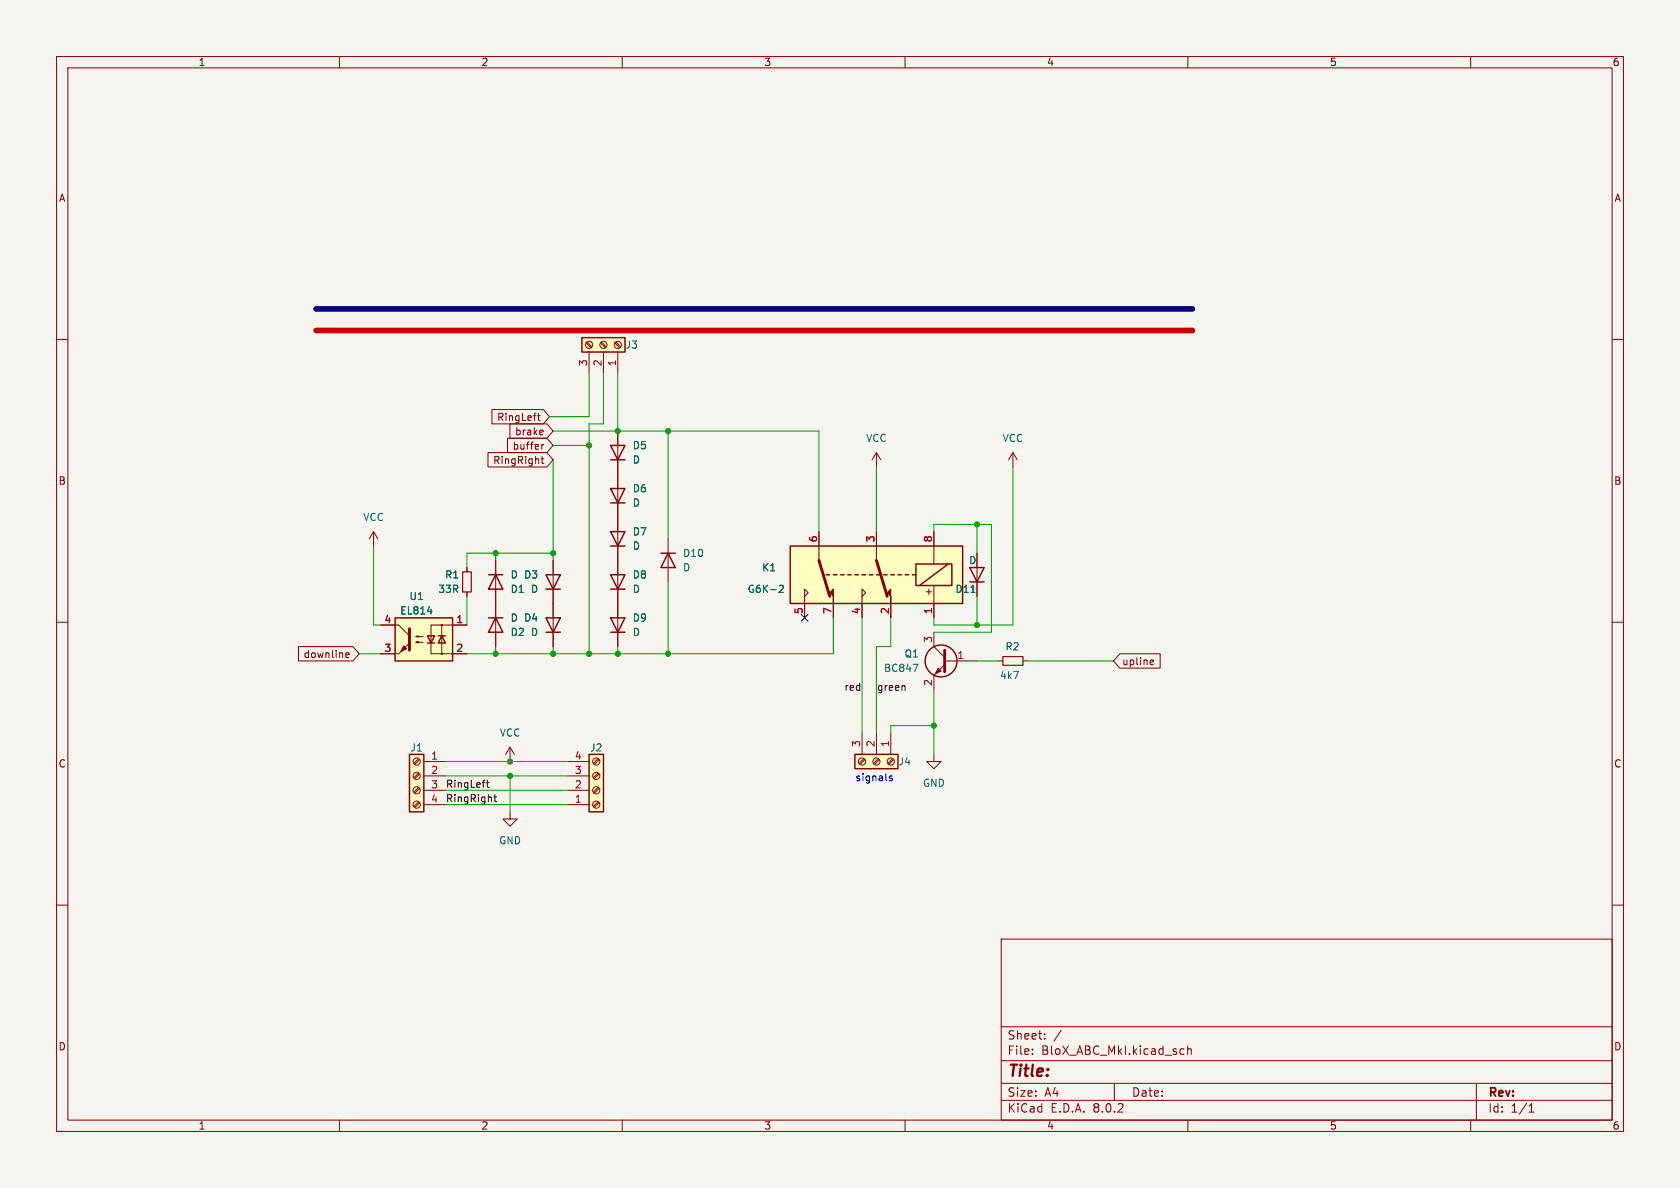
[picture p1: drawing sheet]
(kicad_sch (version 20230121) (generator eeschema)

 (paper "A4")

 (lib_symbols
  (symbol "Connector:Screw_Terminal_01x03" (pin_names (offset 1.016) hide) (in_bom yes) (on_board yes)
   (property "Reference" "J" (at 0 5.08 0) (effects (font (size 1.27 1.27))))
   (property "Value" "Screw_Terminal_01x03" (at 0 -5.08 0) (effects (font (size 1.27 1.27))))
   (property "Footprint" "" (at 0 0 0) (effects (font (size 1.27 1.27)) hide))
   (property "Datasheet" "~" (at 0 0 0) (effects (font (size 1.27 1.27)) hide))
   (symbol "Screw_Terminal_01x03_1_1"
    (rectangle (start -1.27 3.81) (end 1.27 -3.81) (stroke (width 0.254) (type default)) (fill (type background)))
    (circle (center 0 -2.54) (radius 0.635) (stroke (width 0.1524) (type default)) (fill (type none)))
    (polyline (pts (xy -0.5334 -2.2098) (xy 0.3302 -3.048)) (stroke (width 0.1524) (type default)) (fill (type none)))
    (polyline (pts (xy -0.5334 0.3302) (xy 0.3302 -0.508)) (stroke (width 0.1524) (type default)) (fill (type none)))
    (polyline (pts (xy -0.5334 2.8702) (xy 0.3302 2.032)) (stroke (width 0.1524) (type default)) (fill (type none)))
    (polyline (pts (xy -0.3556 -2.032) (xy 0.508 -2.8702)) (stroke (width 0.1524) (type default)) (fill (type none)))
    (polyline (pts (xy -0.3556 0.508) (xy 0.508 -0.3302)) (stroke (width 0.1524) (type default)) (fill (type none)))
    (polyline (pts (xy -0.3556 3.048) (xy 0.508 2.2098)) (stroke (width 0.1524) (type default)) (fill (type none)))
    (circle (center 0 0) (radius 0.635) (stroke (width 0.1524) (type default)) (fill (type none)))
    (circle (center 0 2.54) (radius 0.635) (stroke (width 0.1524) (type default)) (fill (type none)))
    (pin passive line (at -5.08 2.54 0) (length 3.81) (name "Pin_1" (effects (font (size 1.27 1.27)))) (number "1" (effects (font (size 1.27 1.27)))))
    (pin passive line (at -5.08 0 0) (length 3.81) (name "Pin_2" (effects (font (size 1.27 1.27)))) (number "2" (effects (font (size 1.27 1.27)))))
    (pin passive line (at -5.08 -2.54 0) (length 3.81) (name "Pin_3" (effects (font (size 1.27 1.27)))) (number "3" (effects (font (size 1.27 1.27)))))))
  (symbol "Connector:Screw_Terminal_01x04" (pin_names (offset 1.016) hide) (in_bom yes) (on_board yes)
   (property "Reference" "J" (at 0 5.08 0) (effects (font (size 1.27 1.27))))
   (property "Value" "Screw_Terminal_01x04" (at 0 -7.62 0) (effects (font (size 1.27 1.27))))
   (property "Footprint" "" (at 0 0 0) (effects (font (size 1.27 1.27)) hide))
   (property "Datasheet" "~" (at 0 0 0) (effects (font (size 1.27 1.27)) hide))
   (symbol "Screw_Terminal_01x04_1_1"
    (rectangle (start -1.27 3.81) (end 1.27 -6.35) (stroke (width 0.254) (type default)) (fill (type background)))
    (circle (center 0 -5.08) (radius 0.635) (stroke (width 0.1524) (type default)) (fill (type none)))
    (circle (center 0 -2.54) (radius 0.635) (stroke (width 0.1524) (type default)) (fill (type none)))
    (polyline (pts (xy -0.5334 -4.7498) (xy 0.3302 -5.588)) (stroke (width 0.1524) (type default)) (fill (type none)))
    (polyline (pts (xy -0.5334 -2.2098) (xy 0.3302 -3.048)) (stroke (width 0.1524) (type default)) (fill (type none)))
    (polyline (pts (xy -0.5334 0.3302) (xy 0.3302 -0.508)) (stroke (width 0.1524) (type default)) (fill (type none)))
    (polyline (pts (xy -0.5334 2.8702) (xy 0.3302 2.032)) (stroke (width 0.1524) (type default)) (fill (type none)))
    (polyline (pts (xy -0.3556 -4.572) (xy 0.508 -5.4102)) (stroke (width 0.1524) (type default)) (fill (type none)))
    (polyline (pts (xy -0.3556 -2.032) (xy 0.508 -2.8702)) (stroke (width 0.1524) (type default)) (fill (type none)))
    (polyline (pts (xy -0.3556 0.508) (xy 0.508 -0.3302)) (stroke (width 0.1524) (type default)) (fill (type none)))
    (polyline (pts (xy -0.3556 3.048) (xy 0.508 2.2098)) (stroke (width 0.1524) (type default)) (fill (type none)))
    (circle (center 0 0) (radius 0.635) (stroke (width 0.1524) (type default)) (fill (type none)))
    (circle (center 0 2.54) (radius 0.635) (stroke (width 0.1524) (type default)) (fill (type none)))
    (pin passive line (at -5.08 2.54 0) (length 3.81) (name "Pin_1" (effects (font (size 1.27 1.27)))) (number "1" (effects (font (size 1.27 1.27)))))
    (pin passive line (at -5.08 0 0) (length 3.81) (name "Pin_2" (effects (font (size 1.27 1.27)))) (number "2" (effects (font (size 1.27 1.27)))))
    (pin passive line (at -5.08 -2.54 0) (length 3.81) (name "Pin_3" (effects (font (size 1.27 1.27)))) (number "3" (effects (font (size 1.27 1.27)))))
    (pin passive line (at -5.08 -5.08 0) (length 3.81) (name "Pin_4" (effects (font (size 1.27 1.27)))) (number "4" (effects (font (size 1.27 1.27)))))))
  (symbol "Device:D" (pin_numbers hide) (pin_names (offset 1.016) hide) (in_bom yes) (on_board yes)
   (property "Reference" "D" (at 0 2.54 0) (effects (font (size 1.27 1.27))))
   (property "Value" "D" (at 0 -2.54 0) (effects (font (size 1.27 1.27))))
   (property "Footprint" "" (at 0 0 0) (effects (font (size 1.27 1.27)) hide))
   (property "Datasheet" "~" (at 0 0 0) (effects (font (size 1.27 1.27)) hide))
   (symbol "D_0_1"
    (polyline (pts (xy -1.27 1.27) (xy -1.27 -1.27)) (stroke (width 0.254) (type default)) (fill (type none)))
    (polyline (pts (xy 1.27 0) (xy -1.27 0)) (stroke (width 0) (type default)) (fill (type none)))
    (polyline (pts (xy 1.27 1.27) (xy 1.27 -1.27) (xy -1.27 0) (xy 1.27 1.27)) (stroke (width 0.254) (type default)) (fill (type none))))
   (symbol "D_1_1"
    (pin passive line (at -3.81 0 0) (length 2.54) (name "K" (effects (font (size 1.27 1.27)))) (number "1" (effects (font (size 1.27 1.27)))))
    (pin passive line (at 3.81 0 180) (length 2.54) (name "A" (effects (font (size 1.27 1.27)))) (number "2" (effects (font (size 1.27 1.27)))))))
  (symbol "Device:R_Small" (pin_numbers hide) (pin_names (offset 0.254) hide) (in_bom yes) (on_board yes)
   (property "Reference" "R" (at 0.762 0.508 0) (effects (font (size 1.27 1.27)) (justify left)))
   (property "Value" "R_Small" (at 0.762 -1.016 0) (effects (font (size 1.27 1.27)) (justify left)))
   (property "Footprint" "" (at 0 0 0) (effects (font (size 1.27 1.27)) hide))
   (property "Datasheet" "~" (at 0 0 0) (effects (font (size 1.27 1.27)) hide))
   (symbol "R_Small_0_1"
    (rectangle (start -0.762 1.778) (end 0.762 -1.778) (stroke (width 0.2032) (type default)) (fill (type none))))
   (symbol "R_Small_1_1"
    (pin passive line (at 0 2.54 270) (length 0.762) (name "~" (effects (font (size 1.27 1.27)))) (number "1" (effects (font (size 1.27 1.27)))))
    (pin passive line (at 0 -2.54 90) (length 0.762) (name "~" (effects (font (size 1.27 1.27)))) (number "2" (effects (font (size 1.27 1.27)))))))
  (symbol "Isolator:EL814" (pin_names (offset 1.016)) (in_bom yes) (on_board yes)
   (property "Reference" "U" (at -5.334 4.826 0) (effects (font (size 1.27 1.27)) (justify left)))
   (property "Value" "EL814" (at 0 5.08 0) (effects (font (size 1.27 1.27)) (justify left)))
   (property "Footprint" "" (at -5.08 -5.08 0) (effects (font (size 1.27 1.27) italic) (justify left) hide))
   (property "Datasheet" "http://www.everlight.com/file/ProductFile/EL814.pdf" (at 0.635 0 0) (effects (font (size 1.27 1.27)) (justify left) hide))
   (symbol "EL814_0_1"
    (rectangle (start -5.08 3.81) (end 5.08 -3.81) (stroke (width 0.254) (type default)) (fill (type background)))
    (circle (center -3.175 -2.54) (radius 0.127) (stroke (width 0) (type default)) (fill (type none)))
    (circle (center -3.175 2.54) (radius 0.127) (stroke (width 0) (type default)) (fill (type none)))
    (polyline (pts (xy -3.81 0.635) (xy -2.54 0.635)) (stroke (width 0.254) (type default)) (fill (type none)))
    (polyline (pts (xy -3.175 -0.635) (xy -3.175 -2.54)) (stroke (width 0) (type default)) (fill (type none)))
    (polyline (pts (xy -3.175 0.635) (xy -3.175 -0.635)) (stroke (width 0) (type default)) (fill (type none)))
    (polyline (pts (xy -3.175 0.635) (xy -3.175 2.54)) (stroke (width 0) (type default)) (fill (type none)))
    (polyline (pts (xy -1.905 -0.635) (xy -0.635 -0.635)) (stroke (width 0.254) (type default)) (fill (type none)))
    (polyline (pts (xy -1.27 0.635) (xy -1.27 -0.635)) (stroke (width 0) (type default)) (fill (type none)))
    (polyline (pts (xy 2.54 0.635) (xy 4.445 2.54)) (stroke (width 0) (type default)) (fill (type none)))
    (polyline (pts (xy 4.445 -2.54) (xy 2.54 -0.635)) (stroke (width 0) (type default)) (fill (type outline)))
    (polyline (pts (xy 4.445 -2.54) (xy 5.08 -2.54)) (stroke (width 0) (type default)) (fill (type none)))
    (polyline (pts (xy 4.445 2.54) (xy 5.08 2.54)) (stroke (width 0) (type default)) (fill (type none)))
    (polyline (pts (xy -5.08 2.54) (xy -1.27 2.54) (xy -1.27 0.635)) (stroke (width 0) (type default)) (fill (type none)))
    (polyline (pts (xy -1.27 -0.635) (xy -1.27 -2.54) (xy -5.08 -2.54)) (stroke (width 0) (type default)) (fill (type none)))
    (polyline (pts (xy 2.54 1.905) (xy 2.54 -1.905) (xy 2.54 -1.905)) (stroke (width 0.508) (type default)) (fill (type none)))
    (polyline (pts (xy -3.175 0.635) (xy -3.81 -0.635) (xy -2.54 -0.635) (xy -3.175 0.635)) (stroke (width 0.254) (type default)) (fill (type none)))
    (polyline (pts (xy -1.27 -0.635) (xy -1.905 0.635) (xy -0.635 0.635) (xy -1.27 -0.635)) (stroke (width 0.254) (type default)) (fill (type none)))
    (polyline (pts (xy 0.127 -0.508) (xy 1.397 -0.508) (xy 1.016 -0.635) (xy 1.016 -0.381) (xy 1.397 -0.508)) (stroke (width 0) (type default)) (fill (type none)))
    (polyline (pts (xy 0.127 0.508) (xy 1.397 0.508) (xy 1.016 0.381) (xy 1.016 0.635) (xy 1.397 0.508)) (stroke (width 0) (type default)) (fill (type none)))
    (polyline (pts (xy 3.048 -1.651) (xy 3.556 -1.143) (xy 4.064 -2.159) (xy 3.048 -1.651) (xy 3.048 -1.651)) (stroke (width 0) (type default)) (fill (type outline))))
   (symbol "EL814_1_1"
    (pin passive line (at -7.62 2.54 0) (length 2.54) (name "~" (effects (font (size 1.27 1.27)))) (number "1" (effects (font (size 1.27 1.27)))))
    (pin passive line (at -7.62 -2.54 0) (length 2.54) (name "~" (effects (font (size 1.27 1.27)))) (number "2" (effects (font (size 1.27 1.27)))))
    (pin passive line (at 7.62 -2.54 180) (length 2.54) (name "~" (effects (font (size 1.27 1.27)))) (number "3" (effects (font (size 1.27 1.27)))))
    (pin passive line (at 7.62 2.54 180) (length 2.54) (name "~" (effects (font (size 1.27 1.27)))) (number "4" (effects (font (size 1.27 1.27)))))))
  (symbol "Relay:G6K-2" (in_bom yes) (on_board yes)
   (property "Reference" "K" (at 16.51 3.81 0) (effects (font (size 1.27 1.27)) (justify left)))
   (property "Value" "G6K-2" (at 16.51 1.27 0) (effects (font (size 1.27 1.27)) (justify left)))
   (property "Footprint" "" (at 0 0 0) (effects (font (size 1.27 1.27)) (justify left) hide))
   (property "Datasheet" "http://omronfs.omron.com/en_US/ecb/products/pdf/en-g6k.pdf" (at 0 0 0) (effects (font (size 1.27 1.27)) hide))
   (symbol "G6K-2_0_0"
    (text "+" (at -9.271 2.921 0) (effects (font (size 1.27 1.27)))))
   (symbol "G6K-2_0_1"
    (rectangle (start -15.24 5.08) (end 15.24 -5.08) (stroke (width 0.254) (type default)) (fill (type background)))
    (rectangle (start -13.335 1.905) (end -6.985 -1.905) (stroke (width 0.254) (type default)) (fill (type none)))
    (polyline (pts (xy -12.7 -1.905) (xy -7.62 1.905)) (stroke (width 0.254) (type default)) (fill (type none)))
    (polyline (pts (xy -10.16 -5.08) (xy -10.16 -1.905)) (stroke (width 0) (type default)) (fill (type none)))
    (polyline (pts (xy -10.16 5.08) (xy -10.16 1.905)) (stroke (width 0) (type default)) (fill (type none)))
    (polyline (pts (xy -6.985 0) (xy -6.35 0)) (stroke (width 0.254) (type default)) (fill (type none)))
    (polyline (pts (xy -5.715 0) (xy -5.08 0)) (stroke (width 0.254) (type default)) (fill (type none)))
    (polyline (pts (xy -4.445 0) (xy -3.81 0)) (stroke (width 0.254) (type default)) (fill (type none)))
    (polyline (pts (xy -3.175 0) (xy -2.54 0)) (stroke (width 0.254) (type default)) (fill (type none)))
    (polyline (pts (xy -1.905 0) (xy -1.27 0)) (stroke (width 0.254) (type default)) (fill (type none)))
    (polyline (pts (xy -0.635 0) (xy 0 0)) (stroke (width 0.254) (type default)) (fill (type none)))
    (polyline (pts (xy 0 -2.54) (xy -1.905 3.81)) (stroke (width 0.508) (type default)) (fill (type none)))
    (polyline (pts (xy 0 -2.54) (xy 0 -5.08)) (stroke (width 0) (type default)) (fill (type none)))
    (polyline (pts (xy 0.635 0) (xy 1.27 0)) (stroke (width 0.254) (type default)) (fill (type none)))
    (polyline (pts (xy 1.905 0) (xy 2.54 0)) (stroke (width 0.254) (type default)) (fill (type none)))
    (polyline (pts (xy 3.175 0) (xy 3.81 0)) (stroke (width 0.254) (type default)) (fill (type none)))
    (polyline (pts (xy 4.445 0) (xy 5.08 0)) (stroke (width 0.254) (type default)) (fill (type none)))
    (polyline (pts (xy 5.715 0) (xy 6.35 0)) (stroke (width 0.254) (type default)) (fill (type none)))
    (polyline (pts (xy 6.985 0) (xy 7.62 0)) (stroke (width 0.254) (type default)) (fill (type none)))
    (polyline (pts (xy 8.255 0) (xy 8.89 0)) (stroke (width 0.254) (type default)) (fill (type none)))
    (polyline (pts (xy 10.16 -2.54) (xy 8.255 3.81)) (stroke (width 0.508) (type default)) (fill (type none)))
    (polyline (pts (xy 10.16 -2.54) (xy 10.16 -5.08)) (stroke (width 0) (type default)) (fill (type none)))
    (polyline (pts (xy -2.54 5.08) (xy -2.54 2.54) (xy -1.905 3.175) (xy -2.54 3.81)) (stroke (width 0) (type default)) (fill (type outline)))
    (polyline (pts (xy 2.54 5.08) (xy 2.54 2.54) (xy 1.905 3.175) (xy 2.54 3.81)) (stroke (width 0) (type default)) (fill (type none)))
    (polyline (pts (xy 7.62 5.08) (xy 7.62 2.54) (xy 8.255 3.175) (xy 7.62 3.81)) (stroke (width 0) (type default)) (fill (type outline)))
    (polyline (pts (xy 12.7 5.08) (xy 12.7 2.54) (xy 12.065 3.175) (xy 12.7 3.81)) (stroke (width 0) (type default)) (fill (type none))))
   (symbol "G6K-2_1_1"
    (pin passive line (at -10.16 7.62 270) (length 2.54) (name "~" (effects (font (size 1.27 1.27)))) (number "1" (effects (font (size 1.27 1.27)))))
    (pin passive line (at -2.54 7.62 270) (length 2.54) (name "~" (effects (font (size 1.27 1.27)))) (number "2" (effects (font (size 1.27 1.27)))))
    (pin passive line (at 0 -7.62 90) (length 2.54) (name "~" (effects (font (size 1.27 1.27)))) (number "3" (effects (font (size 1.27 1.27)))))
    (pin passive line (at 2.54 7.62 270) (length 2.54) (name "~" (effects (font (size 1.27 1.27)))) (number "4" (effects (font (size 1.27 1.27)))))
    (pin passive line (at 12.7 7.62 270) (length 2.54) (name "~" (effects (font (size 1.27 1.27)))) (number "5" (effects (font (size 1.27 1.27)))))
    (pin passive line (at 10.16 -7.62 90) (length 2.54) (name "~" (effects (font (size 1.27 1.27)))) (number "6" (effects (font (size 1.27 1.27)))))
    (pin passive line (at 7.62 7.62 270) (length 2.54) (name "~" (effects (font (size 1.27 1.27)))) (number "7" (effects (font (size 1.27 1.27)))))
    (pin passive line (at -10.16 -7.62 90) (length 2.54) (name "~" (effects (font (size 1.27 1.27)))) (number "8" (effects (font (size 1.27 1.27)))))))
  (symbol "Transistor_BJT:BC847" (pin_names (offset 0) hide) (in_bom yes) (on_board yes)
   (property "Reference" "Q" (at 5.08 1.905 0) (effects (font (size 1.27 1.27)) (justify left)))
   (property "Value" "BC847" (at 5.08 0 0) (effects (font (size 1.27 1.27)) (justify left)))
   (property "Footprint" "Package_TO_SOT_SMD:SOT-23" (at 5.08 -1.905 0) (effects (font (size 1.27 1.27) italic) (justify left) hide))
   (property "Datasheet" "http://www.infineon.com/dgdl/Infineon-BC847SERIES_BC848SERIES_BC849SERIES_BC850SERIES-DS-v01_01-en.pdf?fileId=db3a304314dca389011541d4630a1657" (at 0 0 0) (effects (font (size 1.27 1.27)) (justify left) hide))
   (symbol "BC847_0_1"
    (polyline (pts (xy 0.635 0.635) (xy 2.54 2.54)) (stroke (width 0) (type default)) (fill (type none)))
    (polyline (pts (xy 0.635 -0.635) (xy 2.54 -2.54) (xy 2.54 -2.54)) (stroke (width 0) (type default)) (fill (type none)))
    (polyline (pts (xy 0.635 1.905) (xy 0.635 -1.905) (xy 0.635 -1.905)) (stroke (width 0.508) (type default)) (fill (type none)))
    (polyline (pts (xy 1.27 -1.778) (xy 1.778 -1.27) (xy 2.286 -2.286) (xy 1.27 -1.778) (xy 1.27 -1.778)) (stroke (width 0) (type default)) (fill (type outline)))
    (circle (center 1.27 0) (radius 2.8194) (stroke (width 0.254) (type default)) (fill (type none))))
   (symbol "BC847_1_1"
    (pin input line (at -5.08 0 0) (length 5.715) (name "B" (effects (font (size 1.27 1.27)))) (number "1" (effects (font (size 1.27 1.27)))))
    (pin passive line (at 2.54 -5.08 90) (length 2.54) (name "E" (effects (font (size 1.27 1.27)))) (number "2" (effects (font (size 1.27 1.27)))))
    (pin passive line (at 2.54 5.08 270) (length 2.54) (name "C" (effects (font (size 1.27 1.27)))) (number "3" (effects (font (size 1.27 1.27)))))))
  (symbol "power:GND" (power) (pin_names (offset 0)) (in_bom yes) (on_board yes)
   (property "Reference" "#PWR" (at 0 -6.35 0) (effects (font (size 1.27 1.27)) hide))
   (property "Value" "GND" (at 0 -3.81 0) (effects (font (size 1.27 1.27))))
   (property "Footprint" "" (at 0 0 0) (effects (font (size 1.27 1.27)) hide))
   (property "Datasheet" "" (at 0 0 0) (effects (font (size 1.27 1.27)) hide))
   (symbol "GND_0_1"
    (polyline (pts (xy 0 0) (xy 0 -1.27) (xy 1.27 -1.27) (xy 0 -2.54) (xy -1.27 -1.27) (xy 0 -1.27)) (stroke (width 0) (type default)) (fill (type none))))
   (symbol "GND_1_1"
    (pin power_in line (at 0 0 270) (length 0) hide (name "GND" (effects (font (size 1.27 1.27)))) (number "1" (effects (font (size 1.27 1.27)))))))
  (symbol "power:VCC" (power) (pin_names (offset 0)) (in_bom yes) (on_board yes)
   (property "Reference" "#PWR" (at 0 -3.81 0) (effects (font (size 1.27 1.27)) hide))
   (property "Value" "VCC" (at 0 3.81 0) (effects (font (size 1.27 1.27))))
   (property "Footprint" "" (at 0 0 0) (effects (font (size 1.27 1.27)) hide))
   (property "Datasheet" "" (at 0 0 0) (effects (font (size 1.27 1.27)) hide))
   (symbol "VCC_0_1"
    (polyline (pts (xy -0.762 1.27) (xy 0 2.54)) (stroke (width 0) (type default)) (fill (type none)))
    (polyline (pts (xy 0 0) (xy 0 2.54)) (stroke (width 0) (type default)) (fill (type none)))
    (polyline (pts (xy 0 2.54) (xy 0.762 1.27)) (stroke (width 0) (type default)) (fill (type none))))
   (symbol "VCC_1_1"
    (pin power_in line (at 0 0 90) (length 0) hide (name "VCC" (effects (font (size 1.27 1.27)))) (number "1" (effects (font (size 1.27 1.27))))))))

 (junction (at 104.14 115.57) (diameter 0) (color 0 0 0 0))
 (junction (at 109.22 76.2) (diameter 0) (color 0 0 0 0))
 (junction (at 172.72 92.71) (diameter 0) (color 0 0 0 0))
 (junction (at 118.11 76.2) (diameter 0) (color 0 0 0 0))
 (junction (at 87.63 97.79) (diameter 0) (color 0 0 0 0))
 (junction (at 90.17 137.16) (diameter 0) (color 0 0 0 0))
 (junction (at 97.79 97.79) (diameter 0) (color 0 0 0 0))
 (junction (at 87.63 115.57) (diameter 0) (color 0 0 0 0))
 (junction (at 90.17 134.62) (diameter 0) (color 0 0 0 0))
 (junction (at 104.14 78.74) (diameter 0) (color 0 0 0 0))
 (junction (at 109.22 115.57) (diameter 0) (color 0 0 0 0))
 (junction (at 97.79 115.57) (diameter 0) (color 0 0 0 0))
 (junction (at 118.11 115.57) (diameter 0) (color 0 0 0 0))
 (junction (at 172.72 110.49) (diameter 0) (color 0 0 0 0))
 (junction (at 165.1 128.27) (diameter 0) (color 0 0 0 0))

 (no_connect (at 142.24 109.22))

 (wire (pts (xy 165.1 121.92) (xy 165.1 128.27)) (stroke (width 0) (type default)))
 (wire (pts (xy 87.63 97.79) (xy 97.79 97.79)) (stroke (width 0) (type default)))
 (wire (pts (xy 144.78 93.98) (xy 144.78 76.2)) (stroke (width 0) (type default)))
 (wire (pts (xy 97.79 76.2) (xy 109.22 76.2)) (stroke (width 0) (type default)))
 (wire (pts (xy 87.63 97.79) (xy 87.63 99.06)) (stroke (width 0) (type default)))
 (wire (pts (xy 154.94 114.3) (xy 154.94 129.54)) (stroke (width 0) (type default)))
 (wire (pts (xy 109.22 66.04) (xy 109.22 76.2)) (stroke (width 0) (type default)))
 (wire (pts (xy 82.55 115.57) (xy 87.63 115.57)) (stroke (width 0) (type default)))
 (wire (pts (xy 165.1 92.71) (xy 165.1 93.98)) (stroke (width 0) (type default)))
 (wire (pts (xy 157.48 109.22) (xy 157.48 114.3)) (stroke (width 0) (type default)))
 (wire (pts (xy 82.55 105.41) (xy 82.55 110.49)) (stroke (width 0) (type default)))
 (wire (pts (xy 104.14 73.66) (xy 104.14 66.04)) (stroke (width 0) (type default)))
 (wire (pts (xy 181.61 116.84) (xy 196.85 116.84)) (stroke (width 0) (type default)))
 (wire (pts (xy 152.4 109.22) (xy 152.4 129.54)) (stroke (width 0) (type default)))
 (wire (pts (xy 97.155 73.66) (xy 104.14 73.66)) (stroke (width 0) (type default)))
 (wire (pts (xy 175.26 111.76) (xy 175.26 92.71)) (stroke (width 0) (type default)))
 (wire (pts (xy 66.04 96.52) (xy 66.04 110.49)) (stroke (width 0) (type default)))
 (wire (pts (xy 104.14 78.74) (xy 104.14 115.57)) (stroke (width 0) (type default)))
 (wire (pts (xy 172.72 105.41) (xy 172.72 110.49)) (stroke (width 0) (type default)))
 (wire (pts (xy 147.32 115.57) (xy 118.11 115.57)) (stroke (width 0) (type default)))
 (wire (pts (xy 172.72 110.49) (xy 165.1 110.49)) (stroke (width 0) (type default)))
 (wire (pts (xy 165.1 110.49) (xy 165.1 109.22)) (stroke (width 0) (type default)))
 (wire (pts (xy 109.22 115.57) (xy 118.11 115.57)) (stroke (width 0) (type default)))
 (wire (pts (xy 97.79 115.57) (xy 104.14 115.57)) (stroke (width 0) (type default)))
 (wire (pts (xy 82.55 97.79) (xy 82.55 100.33)) (stroke (width 0) (type default)))
 (wire (pts (xy 87.63 97.79) (xy 82.55 97.79)) (stroke (width 0) (type default)))
 (wire (pts (xy 165.1 92.71) (xy 172.72 92.71)) (stroke (width 0) (type default)))
 (wire (pts (xy 90.17 137.16) (xy 90.17 143.51)) (stroke (width 0) (type default)))
 (wire (pts (xy 109.22 115.57) (xy 109.22 114.3)) (stroke (width 0) (type default)))
 (polyline (pts (xy 55.88 58.42) (xy 210.82 58.42)) (stroke (width 1) (type solid) (color 194 0 0 1)))

 (wire (pts (xy 109.22 76.2) (xy 118.11 76.2)) (stroke (width 0) (type default)))
 (wire (pts (xy 165.1 133.35) (xy 165.1 128.27)) (stroke (width 0) (type default)))
 (wire (pts (xy 172.72 92.71) (xy 172.72 97.79)) (stroke (width 0) (type default)))
 (wire (pts (xy 118.11 76.2) (xy 118.11 95.25)) (stroke (width 0) (type default)))
 (wire (pts (xy 147.32 109.22) (xy 147.32 115.57)) (stroke (width 0) (type default)))
 (wire (pts (xy 78.74 142.24) (xy 100.33 142.24)) (stroke (width 0) (type default)))
 (wire (pts (xy 106.68 66.04) (xy 106.68 74.93)) (stroke (width 0) (type default)))
 (wire (pts (xy 144.78 76.2) (xy 118.11 76.2)) (stroke (width 0) (type default)))
 (wire (pts (xy 78.74 139.7) (xy 100.33 139.7)) (stroke (width 0) (type default)))
 (wire (pts (xy 66.04 110.49) (xy 67.31 110.49)) (stroke (width 0) (type default)))
 (wire (pts (xy 175.26 92.71) (xy 172.72 92.71)) (stroke (width 0) (type default)))
 (wire (pts (xy 157.48 114.3) (xy 154.94 114.3)) (stroke (width 0) (type default)))
 (wire (pts (xy 172.72 116.84) (xy 176.53 116.84)) (stroke (width 0) (type default)))
 (wire (pts (xy 97.79 97.79) (xy 97.79 99.06)) (stroke (width 0) (type default)))
 (wire (pts (xy 157.48 129.54) (xy 157.48 128.27)) (stroke (width 0) (type default)))
 (wire (pts (xy 179.07 110.49) (xy 172.72 110.49)) (stroke (width 0) (type default)))
 (wire (pts (xy 106.68 74.93) (xy 104.14 74.93)) (stroke (width 0) (type default)))
 (wire (pts (xy 87.63 115.57) (xy 87.63 114.3)) (stroke (width 0) (type default)))
 (wire (pts (xy 63.5 115.57) (xy 67.31 115.57)) (stroke (width 0) (type default)))
 (wire (pts (xy 90.17 137.16) (xy 100.33 137.16)) (stroke (width 0) (type default)))
 (wire (pts (xy 90.17 134.62) (xy 100.33 134.62)) (stroke (width 0) (type default)))
 (wire (pts (xy 97.79 81.28) (xy 97.79 97.79)) (stroke (width 0) (type default)))
 (wire (pts (xy 165.1 111.76) (xy 175.26 111.76)) (stroke (width 0) (type default)))
 (wire (pts (xy 154.94 82.55) (xy 154.94 93.98)) (stroke (width 0) (type default)))
 (wire (pts (xy 157.48 128.27) (xy 165.1 128.27)) (stroke (width 0) (type default)))
 (wire (pts (xy 97.79 114.3) (xy 97.79 115.57)) (stroke (width 0) (type default)))
 (wire (pts (xy 104.14 74.93) (xy 104.14 78.74)) (stroke (width 0) (type default)))
 (wire (pts (xy 78.74 137.16) (xy 90.17 137.16)) (stroke (width 0) (type default)))
 (wire (pts (xy 97.79 78.74) (xy 104.14 78.74)) (stroke (width 0) (type default)))
 (polyline (pts (xy 55.88 54.61) (xy 210.82 54.61)) (stroke (width 1) (type solid) (color 0 0 132 1)))

 (wire (pts (xy 179.07 82.55) (xy 179.07 110.49)) (stroke (width 0) (type default)))
 (wire (pts (xy 104.14 115.57) (xy 109.22 115.57)) (stroke (width 0) (type default)))
 (wire (pts (xy 97.79 115.57) (xy 87.63 115.57)) (stroke (width 0) (type default)))
 (wire (pts (xy 78.74 134.62) (xy 90.17 134.62)) (stroke (width 0) (type default)))
 (wire (pts (xy 118.11 102.87) (xy 118.11 115.57)) (stroke (width 0) (type default)))

 (text "signals" (at 151.13 138.43 0) (effects (font (size 1.27 1.27)) (justify left bottom)))

 (label "red" (at 152.4 122.555 180) (fields_autoplaced) (effects (font (size 1.27 1.27)) (justify right bottom)))
 (label "green" (at 154.94 122.555 0) (fields_autoplaced) (effects (font (size 1.27 1.27)) (justify left bottom)))
 (label "RingRight" (at 78.74 142.24 0) (fields_autoplaced) (effects (font (size 1.27 1.27)) (justify left bottom)))
 (label "RingLeft" (at 78.74 139.7 0) (fields_autoplaced) (effects (font (size 1.27 1.27)) (justify left bottom)))

 (global_label "downline" (shape input) (at 63.5 115.57 180) (fields_autoplaced) (effects (font (size 1.27 1.27)) (justify right))
  (property "Intersheetrefs" "${INTERSHEET_REFS}" (at 52.8017 115.4906 0) (effects (font (size 1.27 1.27)) (justify right) hide)))
 (global_label "buffer" (shape input) (at 97.79 78.74 180) (fields_autoplaced) (effects (font (size 1.27 1.27)) (justify right))
  (property "Intersheetrefs" "${INTERSHEET_REFS}" (at 89.7526 78.6606 0) (effects (font (size 1.27 1.27)) (justify right) hide)))
 (global_label "RingRight" (shape input) (at 97.79 81.28 180) (fields_autoplaced) (effects (font (size 1.27 1.27)) (justify right))
  (property "Intersheetrefs" "${INTERSHEET_REFS}" (at 86.3055 81.3594 0) (effects (font (size 1.27 1.27)) (justify right) hide)))
 (global_label "RingLeft" (shape input) (at 97.155 73.66 180) (fields_autoplaced) (effects (font (size 1.27 1.27)) (justify right))
  (property "Intersheetrefs" "${INTERSHEET_REFS}" (at 87.0009 73.5806 0) (effects (font (size 1.27 1.27)) (justify right) hide)))
 (global_label "upline" (shape input) (at 196.85 116.84 0) (fields_autoplaced) (effects (font (size 1.27 1.27)) (justify left))
  (property "Intersheetrefs" "${INTERSHEET_REFS}" (at 205.0688 116.7606 0) (effects (font (size 1.27 1.27)) (justify left) hide)))
 (global_label "brake" (shape input) (at 97.79 76.2 180) (fields_autoplaced) (effects (font (size 1.27 1.27)) (justify right))
  (property "Intersheetrefs" "${INTERSHEET_REFS}" (at 90.1759 76.1206 0) (effects (font (size 1.27 1.27)) (justify right) hide)))

 (symbol (lib_id "Connector:Screw_Terminal_01x03") (at 106.68 60.96 270) (mirror x) (unit 1) (in_bom yes) (on_board yes) (dnp no)
  (property "Reference" "J3" (at 110.49 60.96 90) (effects (font (size 1.27 1.27)) (justify left)))
  (property "Value" "Screw_Terminal_01x03" (at 100.33 60.96 0) (effects (font (size 1.27 1.27)) hide))
  (property "Footprint" "TerminalBlock_Phoenix:TerminalBlock_Phoenix_MKDS-1,5-3-5.08_1x03_P5.08mm_Horizontal" (at 106.68 60.96 0) (effects (font (size 1.27 1.27)) hide))
  (property "Datasheet" "~" (at 106.68 60.96 0) (effects (font (size 1.27 1.27)) hide)) (pin "1") (pin "2") (pin "3"))

 (symbol (lib_id "Device:D") (at 172.72 101.6 90) (unit 1) (in_bom yes) (on_board yes) (dnp no)
  (property "Reference" "D11" (at 172.72 104.14 90) (effects (font (size 1.27 1.27)) (justify left)))
  (property "Value" "D" (at 172.72 99.06 90) (effects (font (size 1.27 1.27)) (justify left)))
  (property "Footprint" "Diode_SMD:D_SOD-123F" (at 172.72 101.6 0) (effects (font (size 1.27 1.27)) hide))
  (property "Datasheet" "~" (at 172.72 101.6 0) (effects (font (size 1.27 1.27)) hide)) (pin "1") (pin "2"))

 (symbol (lib_id "Device:R_Small") (at 179.07 116.84 90) (unit 1) (in_bom yes) (on_board yes) (dnp no)
  (property "Reference" "R2" (at 180.34 114.3 90) (effects (font (size 1.27 1.27)) (justify left)))
  (property "Value" "4k7" (at 180.34 119.38 90) (effects (font (size 1.27 1.27)) (justify left)))
  (property "Footprint" "Resistor_SMD:R_0805_2012Metric_Pad1.20x1.40mm_HandSolder" (at 179.07 116.84 0) (effects (font (size 1.27 1.27)) hide))
  (property "Datasheet" "~" (at 179.07 116.84 0) (effects (font (size 1.27 1.27)) hide)) (pin "1") (pin "2"))

 (symbol (lib_id "Connector:Screw_Terminal_01x03") (at 154.94 134.62 270) (unit 1) (in_bom yes) (on_board yes) (dnp no)
  (property "Reference" "J4" (at 158.75 134.62 90) (effects (font (size 1.27 1.27)) (justify left)))
  (property "Value" "Screw_Terminal_01x03" (at 148.59 134.62 0) (effects (font (size 1.27 1.27)) hide))
  (property "Footprint" "TerminalBlock_Phoenix:TerminalBlock_Phoenix_MKDS-1,5-3-5.08_1x03_P5.08mm_Horizontal" (at 154.94 134.62 0) (effects (font (size 1.27 1.27)) hide))
  (property "Datasheet" "~" (at 154.94 134.62 0) (effects (font (size 1.27 1.27)) hide)) (pin "1") (pin "2") (pin "3"))

 (symbol (lib_id "power:VCC") (at 66.04 96.52 0) (mirror y) (unit 1) (in_bom yes) (on_board yes) (dnp no) (fields_autoplaced)
  (property "Reference" "#PWR01" (at 66.04 100.33 0) (effects (font (size 1.27 1.27)) hide))
  (property "Value" "VCC" (at 66.04 91.44 0) (effects (font (size 1.27 1.27))))
  (property "Footprint" "" (at 66.04 96.52 0) (effects (font (size 1.27 1.27)) hide))
  (property "Datasheet" "" (at 66.04 96.52 0) (effects (font (size 1.27 1.27)) hide)) (pin "1"))

 (symbol (lib_id "Device:D") (at 109.22 95.25 90) (unit 1) (in_bom yes) (on_board yes) (dnp no) (fields_autoplaced)
  (property "Reference" "D7" (at 111.76 93.9799 90) (effects (font (size 1.27 1.27)) (justify right)))
  (property "Value" "D" (at 111.76 96.5199 90) (effects (font (size 1.27 1.27)) (justify right)))
  (property "Footprint" "Diode_SMD:D_SOD-123F" (at 109.22 95.25 0) (effects (font (size 1.27 1.27)) hide))
  (property "Datasheet" "~" (at 109.22 95.25 0) (effects (font (size 1.27 1.27)) hide)) (pin "1") (pin "2"))

 (symbol (lib_id "Device:D") (at 87.63 110.49 90) (mirror x) (unit 1) (in_bom yes) (on_board yes) (dnp no) (fields_autoplaced)
  (property "Reference" "D2" (at 90.17 111.7601 90) (effects (font (size 1.27 1.27)) (justify right)))
  (property "Value" "D" (at 90.17 109.2201 90) (effects (font (size 1.27 1.27)) (justify right)))
  (property "Footprint" "Diode_SMD:D_SOD-123F" (at 87.63 110.49 0) (effects (font (size 1.27 1.27)) hide))
  (property "Datasheet" "~" (at 87.63 110.49 0) (effects (font (size 1.27 1.27)) hide)) (pin "1") (pin "2"))

 (symbol (lib_id "Device:D") (at 109.22 80.01 90) (unit 1) (in_bom yes) (on_board yes) (dnp no) (fields_autoplaced)
  (property "Reference" "D5" (at 111.76 78.7399 90) (effects (font (size 1.27 1.27)) (justify right)))
  (property "Value" "D" (at 111.76 81.2799 90) (effects (font (size 1.27 1.27)) (justify right)))
  (property "Footprint" "Diode_SMD:D_SOD-123F" (at 109.22 80.01 0) (effects (font (size 1.27 1.27)) hide))
  (property "Datasheet" "~" (at 109.22 80.01 0) (effects (font (size 1.27 1.27)) hide)) (pin "1") (pin "2"))

 (symbol (lib_id "Isolator:EL814") (at 74.93 113.03 0) (mirror y) (unit 1) (in_bom yes) (on_board yes) (dnp no)
  (property "Reference" "U1" (at 73.66 105.41 0) (effects (font (size 1.27 1.27))))
  (property "Value" "EL814" (at 73.66 107.95 0) (effects (font (size 1.27 1.27))))
  (property "Footprint" "Package_DIP:SMDIP-4_W9.53mm" (at 80.01 118.11 0) (effects (font (size 1.27 1.27) italic) (justify left) hide))
  (property "Datasheet" "http://www.everlight.com/file/ProductFile/EL814.pdf" (at 74.295 113.03 0) (effects (font (size 1.27 1.27)) (justify left) hide)) (pin "1") (pin "2") (pin "3") (pin "4"))

 (symbol (lib_id "Device:R_Small") (at 82.55 102.87 0) (mirror y) (unit 1) (in_bom yes) (on_board yes) (dnp no)
  (property "Reference" "R1" (at 81.28 101.6 0) (effects (font (size 1.27 1.27)) (justify left)))
  (property "Value" "33R" (at 81.28 104.14 0) (effects (font (size 1.27 1.27)) (justify left)))
  (property "Footprint" "Resistor_SMD:R_0805_2012Metric_Pad1.20x1.40mm_HandSolder" (at 82.55 102.87 0) (effects (font (size 1.27 1.27)) hide))
  (property "Datasheet" "~" (at 82.55 102.87 0) (effects (font (size 1.27 1.27)) hide)) (pin "1") (pin "2"))

 (symbol (lib_id "Device:D") (at 118.11 99.06 270) (unit 1) (in_bom yes) (on_board yes) (dnp no) (fields_autoplaced)
  (property "Reference" "D10" (at 120.65 97.7899 90) (effects (font (size 1.27 1.27)) (justify left)))
  (property "Value" "D" (at 120.65 100.3299 90) (effects (font (size 1.27 1.27)) (justify left)))
  (property "Footprint" "Diode_SMD:D_SOD-123F" (at 118.11 99.06 0) (effects (font (size 1.27 1.27)) hide))
  (property "Datasheet" "~" (at 118.11 99.06 0) (effects (font (size 1.27 1.27)) hide)) (pin "1") (pin "2"))

 (symbol (lib_id "Device:D") (at 97.79 102.87 270) (mirror x) (unit 1) (in_bom yes) (on_board yes) (dnp no) (fields_autoplaced)
  (property "Reference" "D3" (at 95.25 101.5999 90) (effects (font (size 1.27 1.27)) (justify right)))
  (property "Value" "D" (at 95.25 104.1399 90) (effects (font (size 1.27 1.27)) (justify right)))
  (property "Footprint" "Diode_SMD:D_SOD-123F" (at 97.79 102.87 0) (effects (font (size 1.27 1.27)) hide))
  (property "Datasheet" "~" (at 97.79 102.87 0) (effects (font (size 1.27 1.27)) hide)) (pin "1") (pin "2"))

 (symbol (lib_id "Device:D") (at 109.22 87.63 90) (unit 1) (in_bom yes) (on_board yes) (dnp no) (fields_autoplaced)
  (property "Reference" "D6" (at 111.76 86.3599 90) (effects (font (size 1.27 1.27)) (justify right)))
  (property "Value" "D" (at 111.76 88.8999 90) (effects (font (size 1.27 1.27)) (justify right)))
  (property "Footprint" "Diode_SMD:D_SOD-123F" (at 109.22 87.63 0) (effects (font (size 1.27 1.27)) hide))
  (property "Datasheet" "~" (at 109.22 87.63 0) (effects (font (size 1.27 1.27)) hide)) (pin "1") (pin "2"))

 (symbol (lib_id "power:GND") (at 165.1 133.35 0) (unit 1) (in_bom yes) (on_board yes) (dnp no) (fields_autoplaced)
  (property "Reference" "#PWR05" (at 165.1 139.7 0) (effects (font (size 1.27 1.27)) hide))
  (property "Value" "GND" (at 165.1 138.43 0) (effects (font (size 1.27 1.27))))
  (property "Footprint" "" (at 165.1 133.35 0) (effects (font (size 1.27 1.27)) hide))
  (property "Datasheet" "" (at 165.1 133.35 0) (effects (font (size 1.27 1.27)) hide)) (pin "1"))

 (symbol (lib_id "power:GND") (at 90.17 143.51 0) (unit 1) (in_bom yes) (on_board yes) (dnp no) (fields_autoplaced)
  (property "Reference" "#PWR03" (at 90.17 149.86 0) (effects (font (size 1.27 1.27)) hide))
  (property "Value" "GND" (at 90.17 148.59 0) (effects (font (size 1.27 1.27))))
  (property "Footprint" "" (at 90.17 143.51 0) (effects (font (size 1.27 1.27)) hide))
  (property "Datasheet" "" (at 90.17 143.51 0) (effects (font (size 1.27 1.27)) hide)) (pin "1"))

 (symbol (lib_id "Device:D") (at 109.22 110.49 90) (unit 1) (in_bom yes) (on_board yes) (dnp no) (fields_autoplaced)
  (property "Reference" "D9" (at 111.76 109.2199 90) (effects (font (size 1.27 1.27)) (justify right)))
  (property "Value" "D" (at 111.76 111.7599 90) (effects (font (size 1.27 1.27)) (justify right)))
  (property "Footprint" "Diode_SMD:D_SOD-123F" (at 109.22 110.49 0) (effects (font (size 1.27 1.27)) hide))
  (property "Datasheet" "~" (at 109.22 110.49 0) (effects (font (size 1.27 1.27)) hide)) (pin "1") (pin "2"))

 (symbol (lib_id "Relay:G6K-2") (at 154.94 101.6 180) (unit 1) (in_bom yes) (on_board yes) (dnp no)
  (property "Reference" "K1" (at 134.62 100.33 0) (effects (font (size 1.27 1.27)) (justify right)))
  (property "Value" "G6K-2" (at 132.08 104.14 0) (effects (font (size 1.27 1.27)) (justify right)))
  (property "Footprint" "Relay_SMD:Relay_DPDT_Omron_G6K-2F-Y" (at 154.94 101.6 0) (effects (font (size 1.27 1.27)) (justify left) hide))
  (property "Datasheet" "http://omronfs.omron.com/en_US/ecb/products/pdf/en-g6k.pdf" (at 154.94 101.6 0) (effects (font (size 1.27 1.27)) hide)) (pin "1") (pin "2") (pin "3") (pin "4") (pin "5") (pin "6") (pin "7") (pin "8"))

 (symbol (lib_id "power:VCC") (at 179.07 82.55 0) (unit 1) (in_bom yes) (on_board yes) (dnp no) (fields_autoplaced)
  (property "Reference" "#PWR06" (at 179.07 86.36 0) (effects (font (size 1.27 1.27)) hide))
  (property "Value" "VCC" (at 179.07 77.47 0) (effects (font (size 1.27 1.27))))
  (property "Footprint" "" (at 179.07 82.55 0) (effects (font (size 1.27 1.27)) hide))
  (property "Datasheet" "" (at 179.07 82.55 0) (effects (font (size 1.27 1.27)) hide)) (pin "1"))

 (symbol (lib_id "Connector:Screw_Terminal_01x04") (at 73.66 137.16 0) (mirror y) (unit 1) (in_bom yes) (on_board yes) (dnp no) (fields_autoplaced)
  (property "Reference" "J1" (at 73.66 132.1872 0) (effects (font (size 1.27 1.27))))
  (property "Value" "Screw_Terminal_01x04" (at 73.66 146.05 0) (effects (font (size 1.27 1.27)) hide))
  (property "Footprint" "TerminalBlock_Phoenix:TerminalBlock_Phoenix_MKDS-1,5-4-5.08_1x04_P5.08mm_Horizontal" (at 73.66 137.16 0) (effects (font (size 1.27 1.27)) hide))
  (property "Datasheet" "~" (at 73.66 137.16 0) (effects (font (size 1.27 1.27)) hide)) (pin "1") (pin "2") (pin "3") (pin "4"))

 (symbol (lib_id "Device:D") (at 87.63 102.87 90) (mirror x) (unit 1) (in_bom yes) (on_board yes) (dnp no) (fields_autoplaced)
  (property "Reference" "D1" (at 90.17 104.1401 90) (effects (font (size 1.27 1.27)) (justify right)))
  (property "Value" "D" (at 90.17 101.6001 90) (effects (font (size 1.27 1.27)) (justify right)))
  (property "Footprint" "Diode_SMD:D_SOD-123F" (at 87.63 102.87 0) (effects (font (size 1.27 1.27)) hide))
  (property "Datasheet" "~" (at 87.63 102.87 0) (effects (font (size 1.27 1.27)) hide)) (pin "1") (pin "2"))

 (symbol (lib_id "Connector:Screw_Terminal_01x04") (at 105.41 139.7 0) (mirror x) (unit 1) (in_bom yes) (on_board yes) (dnp no) (fields_autoplaced)
  (property "Reference" "J2" (at 105.41 132.1872 0) (effects (font (size 1.27 1.27))))
  (property "Value" "Screw_Terminal_01x04" (at 105.41 130.81 0) (effects (font (size 1.27 1.27)) hide))
  (property "Footprint" "TerminalBlock_Phoenix:TerminalBlock_Phoenix_MKDS-1,5-4-5.08_1x04_P5.08mm_Horizontal" (at 105.41 139.7 0) (effects (font (size 1.27 1.27)) hide))
  (property "Datasheet" "~" (at 105.41 139.7 0) (effects (font (size 1.27 1.27)) hide)) (pin "1") (pin "2") (pin "3") (pin "4"))

 (symbol (lib_id "Device:D") (at 97.79 110.49 270) (mirror x) (unit 1) (in_bom yes) (on_board yes) (dnp no) (fields_autoplaced)
  (property "Reference" "D4" (at 95.25 109.2199 90) (effects (font (size 1.27 1.27)) (justify right)))
  (property "Value" "D" (at 95.25 111.7599 90) (effects (font (size 1.27 1.27)) (justify right)))
  (property "Footprint" "Diode_SMD:D_SOD-123F" (at 97.79 110.49 0) (effects (font (size 1.27 1.27)) hide))
  (property "Datasheet" "~" (at 97.79 110.49 0) (effects (font (size 1.27 1.27)) hide)) (pin "1") (pin "2"))

 (symbol (lib_id "power:VCC") (at 90.17 134.62 0) (mirror y) (unit 1) (in_bom yes) (on_board yes) (dnp no) (fields_autoplaced)
  (property "Reference" "#PWR02" (at 90.17 138.43 0) (effects (font (size 1.27 1.27)) hide))
  (property "Value" "VCC" (at 90.17 129.54 0) (effects (font (size 1.27 1.27))))
  (property "Footprint" "" (at 90.17 134.62 0) (effects (font (size 1.27 1.27)) hide))
  (property "Datasheet" "" (at 90.17 134.62 0) (effects (font (size 1.27 1.27)) hide)) (pin "1"))

 (symbol (lib_id "Device:D") (at 109.22 102.87 90) (unit 1) (in_bom yes) (on_board yes) (dnp no) (fields_autoplaced)
  (property "Reference" "D8" (at 111.76 101.5999 90) (effects (font (size 1.27 1.27)) (justify right)))
  (property "Value" "D" (at 111.76 104.1399 90) (effects (font (size 1.27 1.27)) (justify right)))
  (property "Footprint" "Diode_SMD:D_SOD-123F" (at 109.22 102.87 0) (effects (font (size 1.27 1.27)) hide))
  (property "Datasheet" "~" (at 109.22 102.87 0) (effects (font (size 1.27 1.27)) hide)) (pin "1") (pin "2"))

 (symbol (lib_id "power:VCC") (at 154.94 82.55 0) (unit 1) (in_bom yes) (on_board yes) (dnp no) (fields_autoplaced)
  (property "Reference" "#PWR04" (at 154.94 86.36 0) (effects (font (size 1.27 1.27)) hide))
  (property "Value" "VCC" (at 154.94 77.47 0) (effects (font (size 1.27 1.27))))
  (property "Footprint" "" (at 154.94 82.55 0) (effects (font (size 1.27 1.27)) hide))
  (property "Datasheet" "" (at 154.94 82.55 0) (effects (font (size 1.27 1.27)) hide)) (pin "1"))

 (symbol (lib_id "Transistor_BJT:BC847") (at 167.64 116.84 0) (mirror y) (unit 1) (in_bom yes) (on_board yes) (dnp no) (fields_autoplaced)
  (property "Reference" "Q1" (at 162.56 115.5699 0) (effects (font (size 1.27 1.27)) (justify left)))
  (property "Value" "BC847" (at 162.56 118.1099 0) (effects (font (size 1.27 1.27)) (justify left)))
  (property "Footprint" "Package_TO_SOT_SMD:SOT-23" (at 162.56 118.745 0) (effects (font (size 1.27 1.27) italic) (justify left) hide))
  (property "Datasheet" "http://www.infineon.com/dgdl/Infineon-BC847SERIES_BC848SERIES_BC849SERIES_BC850SERIES-DS-v01_01-en.pdf?fileId=db3a304314dca389011541d4630a1657" (at 167.64 116.84 0) (effects (font (size 1.27 1.27)) (justify left) hide)) (pin "1") (pin "2") (pin "3"))

 (sheet_instances (path "" (page "1"))))
